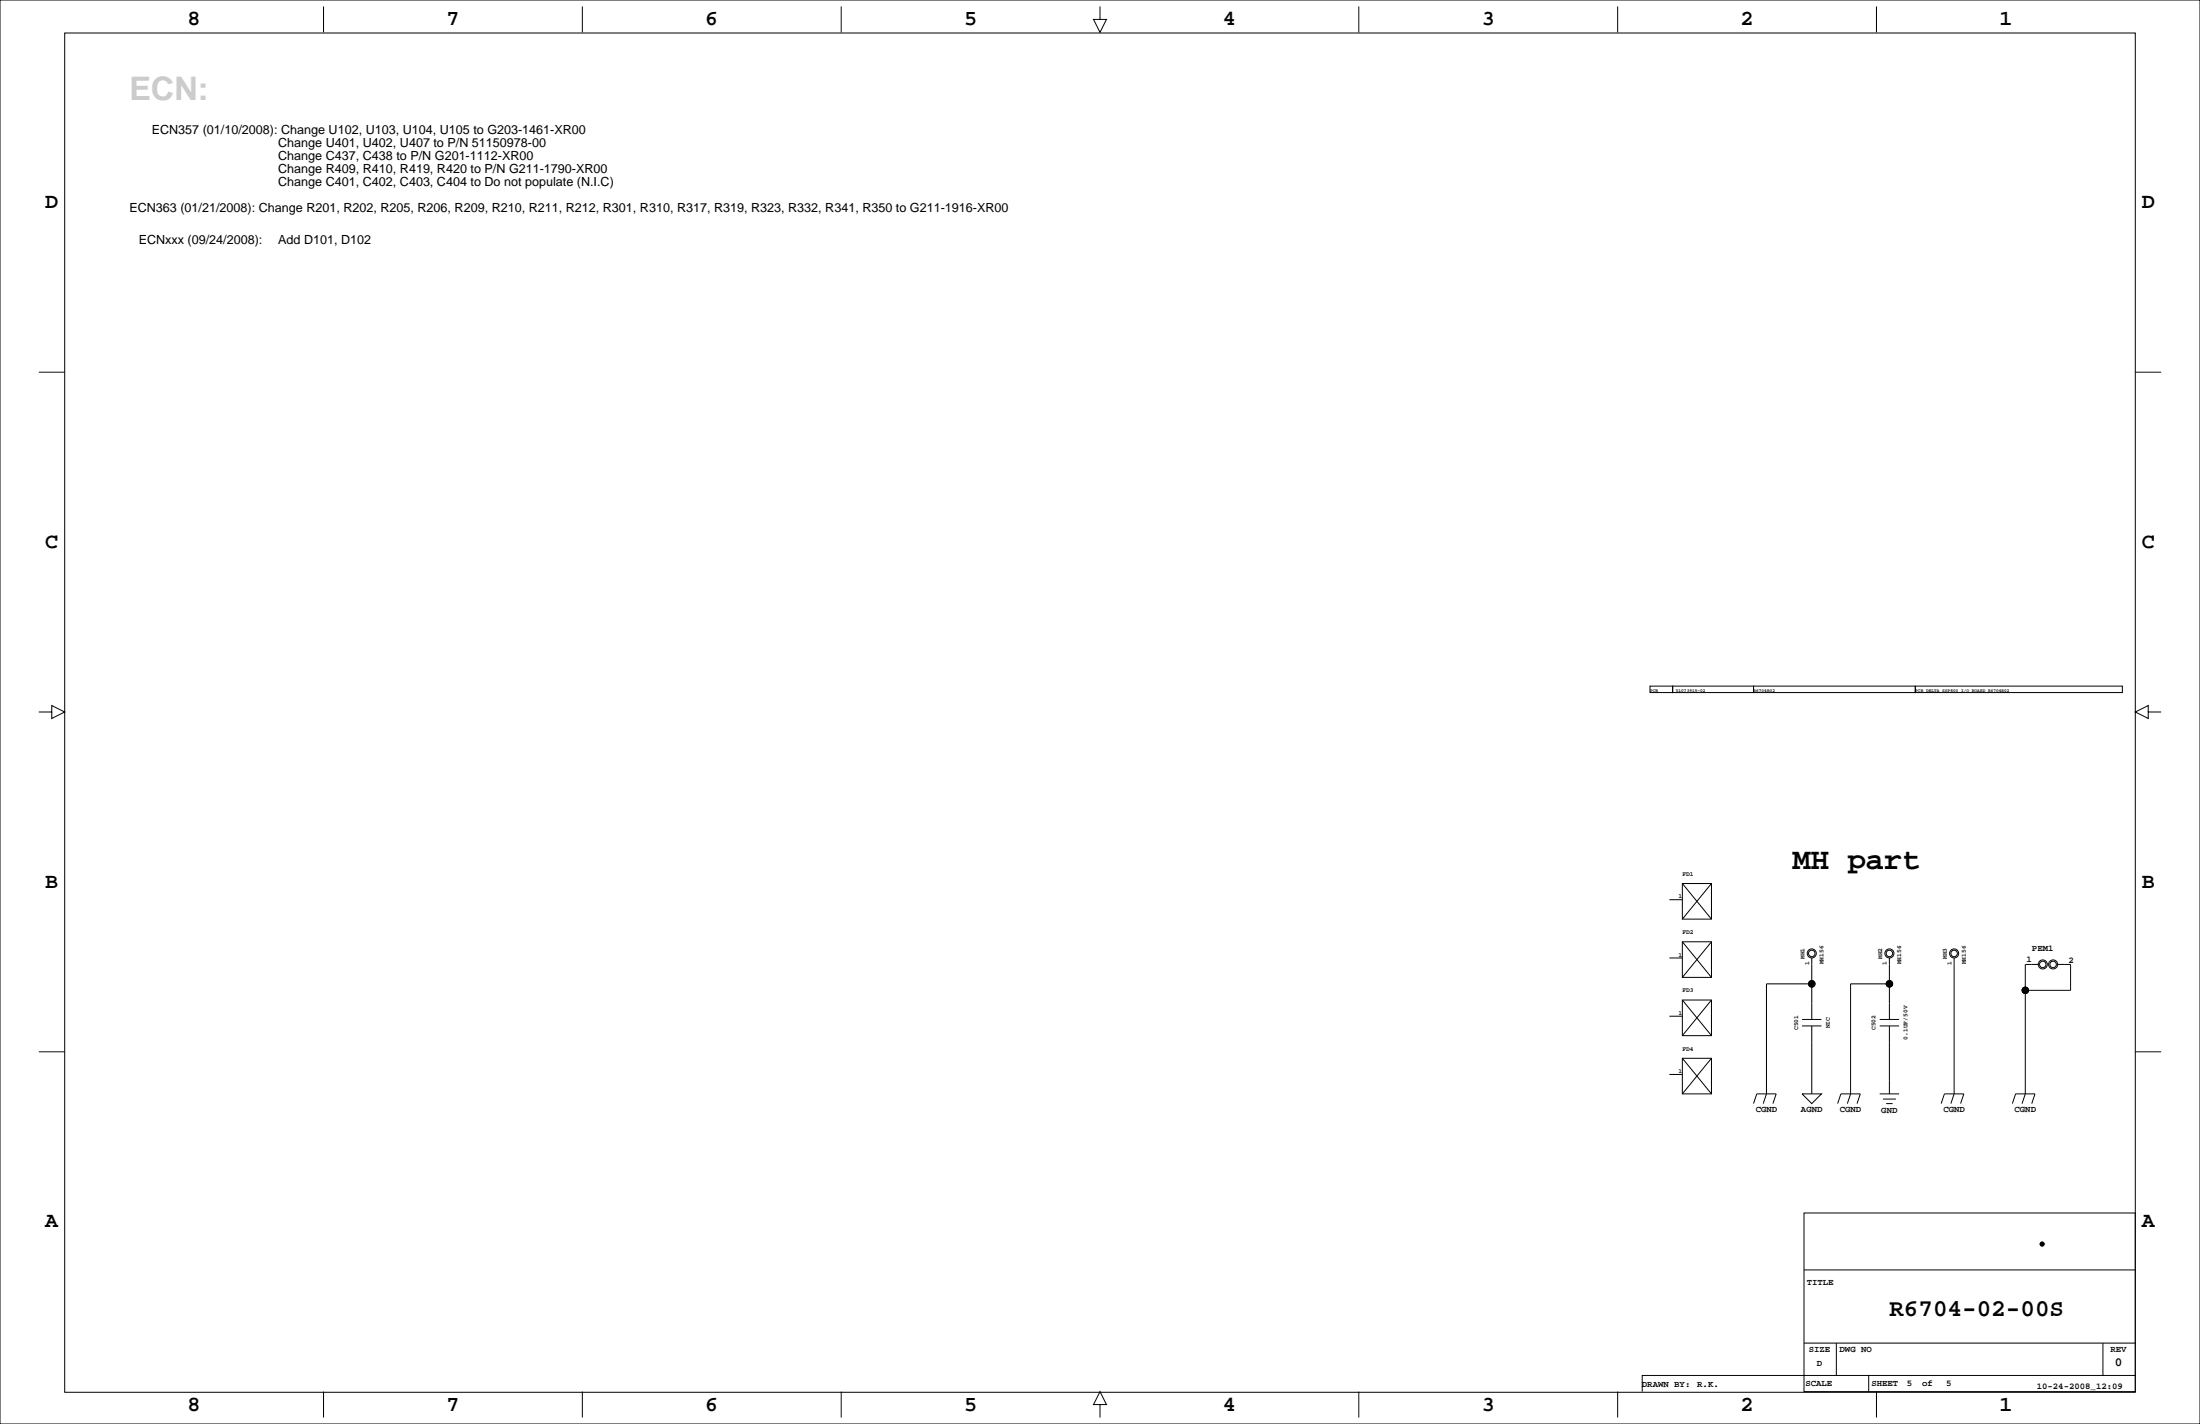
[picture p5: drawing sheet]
<svg xmlns="http://www.w3.org/2000/svg" width="864mm" height="559mm" viewBox="0 0 864 559" stroke-linecap="round" stroke-linejoin="round" font-family="sans-serif">
<g fill="none" stroke="#000" stroke-width=".39">
<path d="M0 0h863.6v558.8h-863.6zM25.4 13h812.8v533.4h-812.8zM127 2.5v10.2M228.6 2.5v10.2M330.2 2.5v10.2M431.8 2.5v5.1h2.5l-2.5 5.1-2.5-5.1h2.5M533.4 2.5v10.2M635 2.5v10.2M736.6 2.5v10.2M15.2 146.1h10.2M838.2 146.1h10.2M15.2 279.4h5.1v-2.5l5.1 2.5-5.1 2.5v-2.5"/>
<path d="M647.7 269.2h8.9v2.6h-8.9zM656.6 269.2h31.7v2.6h-31.7zM688.3 269.2h63.5v2.6h-63.5zM751.8 269.2h81.3v2.6h-81.3zM843.3 279.4v-2.5l-5.1 2.5 5.1 2.5v-2.5h5.1M655.3 353.1h5.1M660.4 346.7h11.4v14h-11.4zM660.4 346.7l11.4 14M671.8 346.7l-11.4 14M655.3 375.9h5.1M660.4 369.6h11.4v13.9h-11.4zM660.4 369.6l11.4 13.9"/>
<path d="M671.8 369.6l-11.4 13.9M711.2 370.8h.1M711.2 372.1h.1M711.2 374.6h.1M711.2 375.9v24.1M712.5 374.6h.1M713.7 373.4h.1M741.7 370.8h.1M741.7 372.1h.1M741.7 374.6h.1M741.7 375.9v24.1M742.9 374.6h.1"/>
<path d="M744.2 373.4h.1M767.1 370.8h.1M767.1 372.1h.1M767.1 374.6h.1M767.1 375.9v53.4l-1.3 3.8M768.3 374.6h.1M769.6 373.4h.1M800.1 378.5h-5.1v50.8l-1.3 3.8M801.4 379.7h.1M801.4 378.5h.1M804.2 378.5h.1M805.4 379.7h.1"/>
<path d="M805.4 378.5h.1M807.7 378.5h.1M807.7 378.5h5.1v10.1h-17.8M655.3 398.8h5.1M660.4 392.4h11.4v14h-11.4zM660.4 392.4l11.4 14M671.8 392.4l-11.4 14M711.2 386.1h-17.8v43.2l-1.3 3.8M741.7 386.1h-15.3v43.2l-1.2 3.8M802.6 381h.1M15.2 412.8h10.2M660.4 415.3h11.4v14h-11.4z"/>
<path d="M660.4 415.3l11.4 14M671.8 415.3l-11.4 14M707.4 400h7.6M707.4 402.6h7.6M711.2 402.6v26.7M737.9 400h7.6M737.9 402.6h7.6M741.7 402.6v26.7M838.2 412.8h10.2M655.3 421.6h5.1M688.3 433.1l1.3-3.8h7.6l-1.2 3.8M707.4 429.3h7.6l-3.8 3.8z"/>
<path d="M721.4 433.1l1.2-3.8h7.6l-1.2 3.8M737.9 429.3h7.6M739.1 431.3h5.1M740.4 433.1h2.5M762 433.1l1.3-3.8h7.6l-1.3 3.8M789.9 433.1l1.3-3.8h7.6l-1.2 3.8M708.2 476h130v70.1h-130zM708.2 498.3h130M708.2 527h130M720.9 527v12.8M733.6 539.8v6.3M825.5 527v12.8"/>
<path d="M838.2 539.8h-193.5v6.3M127 546.1v10.2M228.6 546.1v10.2M330.2 546.1v10.2M431.8 551.2h2.5l-2.5-5.1-2.5 5.1h2.5v5.1M533.4 546.1v10.2M635 546.1v10.2M736.6 546.1v10.2"/>
<circle cx="711.2" cy="374.1" r="1.27"/>
<circle cx="711.2" cy="374.1" r="1.78"/>
<circle cx="741.7" cy="374.1" r="1.78"/>
<circle cx="741.7" cy="374.1" r="1.27"/>
<circle cx="767.1" cy="374.1" r="1.78"/>
<circle cx="767.1" cy="374.1" r="1.27"/>
<circle cx="801.9" cy="378.5" r="1.27"/>
<circle cx="801.9" cy="378.5" r="1.78"/>
<circle cx="805.9" cy="378.5" r="1.27"/>
<circle cx="805.9" cy="378.5" r="1.78"/>
<circle cx="711.2" cy="386.1" r="1.27"/>
<circle cx="741.7" cy="386.1" r="1.27"/>
<circle cx="795" cy="388.6" r="1.27"/>
<circle cx="801.6" cy="488.2" r=".76"/>
</g>
<g fill="#000" stroke="#000" stroke-width=".39">
<circle cx="711.2" cy="386.1" r="1.27"/>
<circle cx="741.7" cy="386.1" r="1.27"/>
<circle cx="795" cy="388.6" r="1.27"/>
<circle cx="801.6" cy="488.2" r=".76"/>
</g>
<text font-size="12.7" fill="#ccc" x="50.8" y="39.4">ECN:</text>
<text font-size="12" x="703.6" y="341.2">MH part</text>
<text font-size="9.5" x="741.7" y="516.5">R6704-02-00S</text>
<g font-size="8.5">
<text x="73.7" y="10">8</text>
<text x="175.3" y="10">7</text>
<text x="276.9" y="10">6</text>
<text x="378.5" y="10">5</text>
<text x="480.1" y="10">4</text>
<text x="581.7" y="10">3</text>
<text x="683.3" y="10">2</text>
<text x="784.9" y="10">1</text>
<text x="17.8" y="81.6">D</text>
<text x="840.7" y="81.6">D</text>
<text x="17.8" y="215">C</text>
<text x="840.7" y="215">C</text>
<text x="17.8" y="348.3">B</text>
<text x="840.7" y="348.3">B</text>
<text x="17.8" y="481.7">A</text>
<text x="840.7" y="481.7">A</text>
<text x="73.7" y="553.8">8</text>
<text x="175.3" y="553.8">7</text>
<text x="276.9" y="553.8">6</text>
<text x="378.5" y="553.8">5</text>
<text x="480.1" y="553.8">4</text>
<text x="581.7" y="553.8">3</text>
<text x="683.3" y="553.8">2</text>
<text x="784.9" y="553.8">1</text>
</g>
<g font-size="4.9">
<text x="59.5" y="52.6">ECN357 (01/10/2008): Change U102, U103, U104, U105 to G203-1461-XR00</text>
<text x="109.2" y="57.7">Change U401, U402, U407 to P/N 51150978-00</text>
<text x="109.2" y="62.7">Change C437, C438 to P/N G201-1112-XR00</text>
<text x="109.2" y="67.8">Change R409, R410, R419, R420 to P/N G211-1790-XR00</text>
<text x="109.2" y="72.9">Change C401, C402, C403, C404 to Do not populate (N.I.C)</text>
<text x="50.8" y="83.1">ECN363 (01/21/2008): Change R201, R202, R205, R206, R209, R210, R211, R212, R301, R310, R317, R319, R323, R332, R341, R350 to G211-1916-XR00</text>
<text x="54.4" y="95.8">ECNxxx (09/24/2008):</text>
<text x="109.2" y="95.8">Add D101, D102</text>
<text x="830.1" y="536.1">0</text>
</g>
<g font-size="3.5">
<text x="795.4" y="377.7">1</text>
<text x="797.6" y="373.4">PEM1</text>
<text x="812" y="377.7">2</text>
<text x="689.2" y="436.3">CGND</text>
<text x="707" y="436.3">AGND</text>
<text x="722.2" y="436.3">CGND</text>
<text x="738.5" y="436.6">GND</text>
<text x="762.8" y="436.3">CGND</text>
<text x="790.8" y="436.3">CGND</text>
<text x="709.2" y="504.2">TITLE</text>
<text x="710" y="530.6">SIZE</text>
<text x="722.1" y="530.6">DWG NO</text>
<text x="828.4" y="530.6">REV</text>
<text x="713.2" y="536.2">D</text>
<text x="644.5" y="544.3">DRAWN BY:</text>
<text x="666.2" y="544.4">R.K.</text>
<text x="708.7" y="544">SCALE</text>
<text x="734.6" y="544">SHEET</text>
<text x="748.5" y="544">5</text>
<text x="754.5" y="544">of</text>
<text x="764" y="544">5</text>
<text x="799.5" y="544.9">10-24-2008_12:09</text>
</g>
<g font-size="2.5">
<text x="660.4" y="343.7">FD1</text>
<text x="658.9" y="352.6">1</text>
<text x="660.4" y="366.5">FD2</text>
<text x="658.9" y="375.4">1</text>
<text x="708.3" y="376.4" transform="rotate(-90 708.3 376.4)">MH1</text>
<text x="738.8" y="376.4" transform="rotate(-90 738.8 376.4)">MH2</text>
<text x="764.2" y="376.4" transform="rotate(-90 764.2 376.4)">MH3</text>
<text x="710.1" y="378.7" transform="rotate(-90 710.1 378.7)">1</text>
<text x="715.8" y="378.5" transform="rotate(-90 715.8 378.5)">MH156</text>
<text x="740.6" y="378.7" transform="rotate(-90 740.6 378.7)">1</text>
<text x="746.3" y="378.5" transform="rotate(-90 746.3 378.5)">MH156</text>
<text x="766" y="378.7" transform="rotate(-90 766 378.7)">1</text>
<text x="771.7" y="378.5" transform="rotate(-90 771.7 378.5)">MH156</text>
<text x="660.4" y="389.4">FD3</text>
<text x="658.9" y="398.3">1</text>
<text x="705.8" y="404.3" transform="rotate(-90 705.8 404.3)">C501</text>
<text x="718.2" y="403.5" transform="rotate(-90 718.2 403.5)">NIC</text>
<text x="736.3" y="404.3" transform="rotate(-90 736.3 404.3)">C502</text>
<text x="748.7" y="408" transform="rotate(-90 748.7 408)">0.1UF/50V</text>
<text x="660.4" y="412.2">FD4</text>
<text x="658.9" y="421.1">1</text>
</g>
<g font-size="1.8">
<text x="647.7" y="271.4">PCB</text>
<text x="657.9" y="271.4">51073915-02</text>
<text x="688.3" y="271.4">R6704R02</text>
<text x="751.8" y="271.4">PCB DELTA SSP800 I/O BOARD R6704R02</text>
</g>
</svg>
